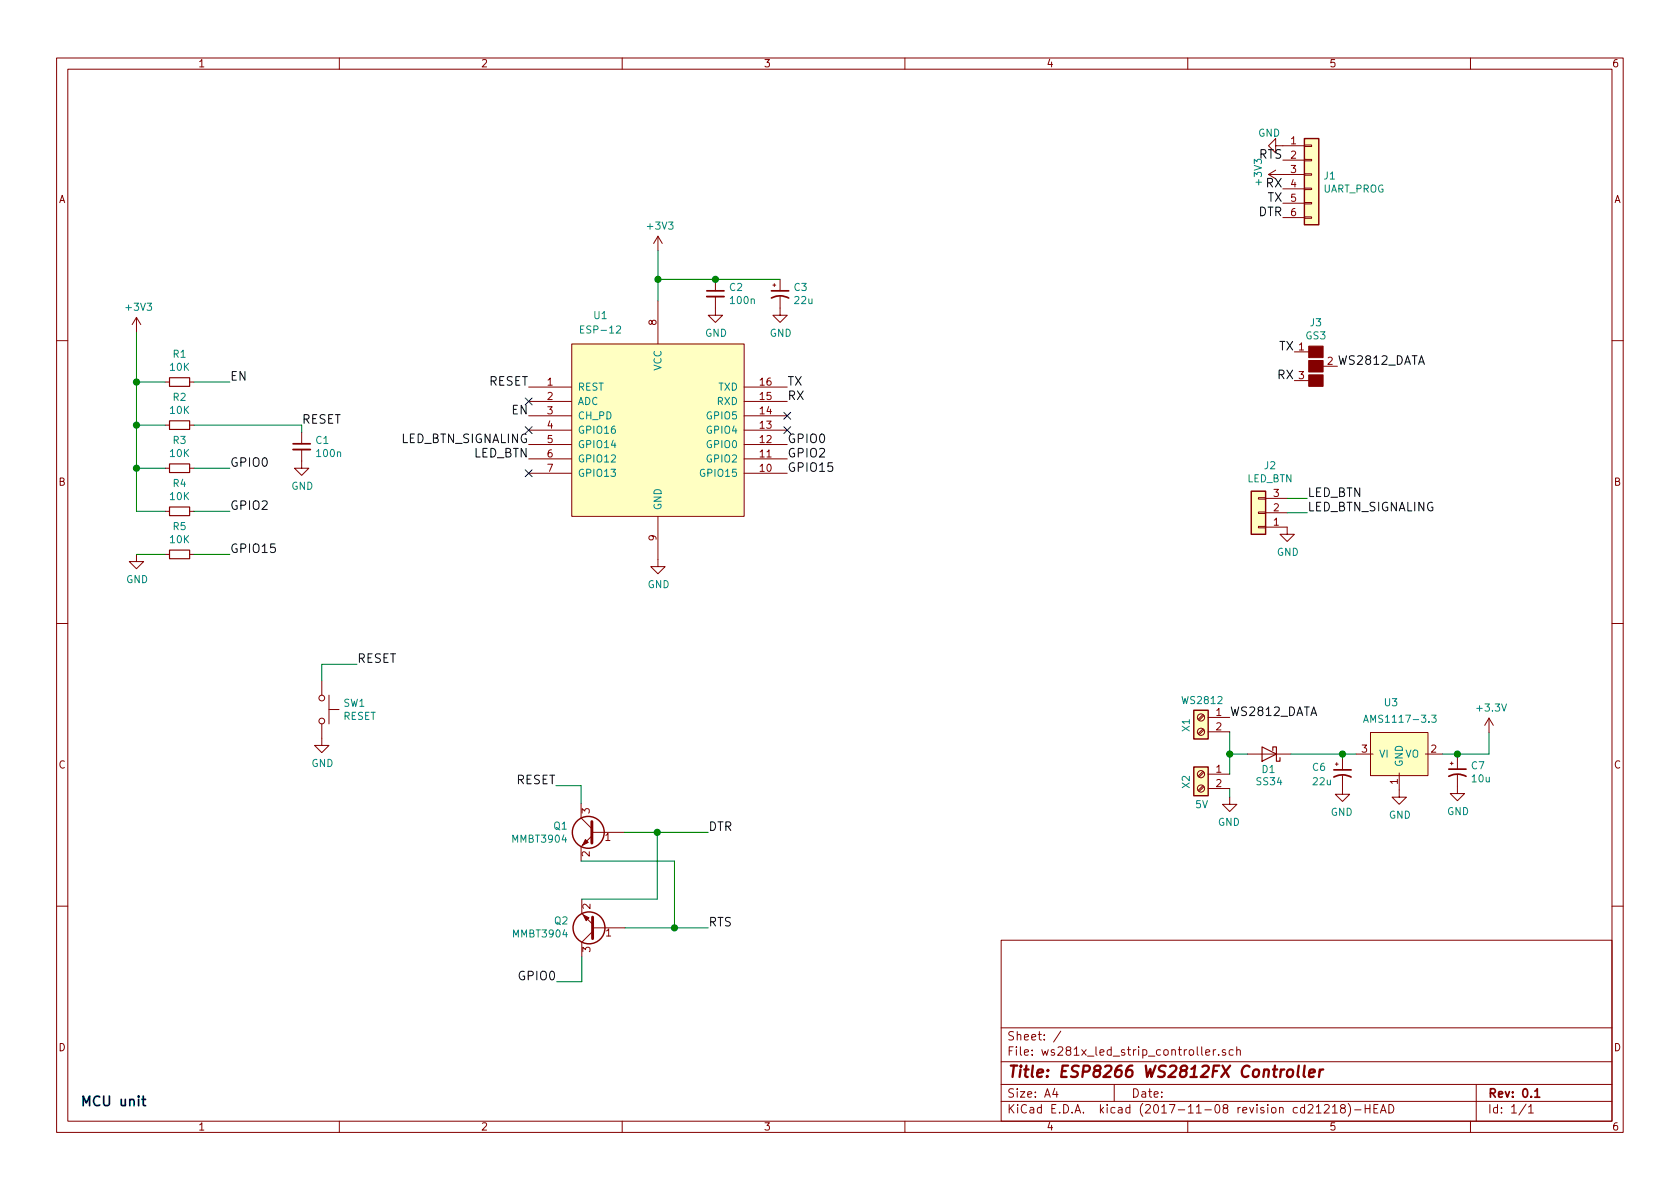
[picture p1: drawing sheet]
EESchema Schematic File Version 4
EELAYER 26 0
EELAYER END
$Descr A4 11693 8268
encoding utf-8
Sheet 1 1
Title "ESP8266 WS2812FX Controller"
Date ""
Rev "0.1"
Comp ""
Comment1 ""
Comment2 ""
Comment3 ""
Comment4 ""
$EndDescr
Text Notes 555  7705 0    67   ~ 13
MCU unit
$Comp
L ws281x_led_strip_controller-archive:GND #PWR022
U 1 1
P 8560 5540
F 0 "#PWR022" H 8560 5290 50  0001 C CNN
F 1 "GND" H 8565 5367 50  0000 C CNN
F 2 "" H 8560 5540 50  0000 C CNN
F 3 "" H 8560 5540 50  0000 C CNN
	1    8560 5540
	-1   0    0    -1  
$EndComp
Connection ~ 10145 5240
Wire Wire Line
	10365 5240 10365 5090
Wire Wire Line
	10145 5240 10145 5265
Wire Wire Line
	10040 5240 10145 5240
$Comp
L ws281x_led_strip_controller-archive:+3.3V #PWR023
U 1 1
P 10365 5090
F 0 "#PWR023" H 10365 4940 50  0001 C CNN
F 1 "+3.3V" H 10380 5263 50  0000 C CNN
F 2 "" H 10365 5090 50  0000 C CNN
F 3 "" H 10365 5090 50  0000 C CNN
	1    10365 5090
	1    0    0    -1  
$EndComp
$Comp
L ws281x_led_strip_controller-archive:GND #PWR024
U 1 1
P 10145 5465
F 0 "#PWR024" H 10145 5215 50  0001 C CNN
F 1 "GND" H 10150 5292 50  0000 C CNN
F 2 "" H 10145 5465 50  0000 C CNN
F 3 "" H 10145 5465 50  0000 C CNN
	1    10145 5465
	1    0    0    -1  
$EndComp
$Comp
L ws281x_led_strip_controller-archive:CP1_Small C7
U 1 1
P 10145 5365
F 0 "C7" H 10236 5411 50  0000 L CNN
F 1 "10u" H 10236 5320 50  0000 L CNN
F 2 "Capacitors_Tantalum_SMD:CP_Tantalum_Case-B_EIA-3528-21_Hand" H 10236 5274 50  0001 L CNN
F 3 "" H 10145 5365 50  0000 C CNN
	1    10145 5365
	1    0    0    -1  
$EndComp
$Comp
L ws281x_led_strip_controller-archive:GND #PWR025
U 1 1
P 9740 5490
F 0 "#PWR025" H 9740 5240 50  0001 C CNN
F 1 "GND" H 9745 5317 50  0000 C CNN
F 2 "" H 9740 5490 50  0000 C CNN
F 3 "" H 9740 5490 50  0000 C CNN
	1    9740 5490
	1    0    0    -1  
$EndComp
$Comp
L ws281x_led_strip_controller-archive:AMS1117 U3
U 1 1
P 9840 5240
F 0 "U3" H 9630 5600 50  0000 L CNN
F 1 "AMS1117-3.3" H 9485 5485 50  0000 L CNN
F 2 "TO_SOT_Packages_SMD:SOT-223" H 9840 5240 50  0001 L CNN
F 3 "" H 9840 5240 60  0001 C CNN
	1    9840 5240
	1    0    0    -1  
$EndComp
$Comp
L ws281x_led_strip_controller-archive:CP1_Small C6
U 1 1
P 9345 5370
F 0 "C6" H 9130 5410 50  0000 L CNN
F 1 "22u" H 9130 5310 50  0000 L CNN
F 2 "Capacitors_Tantalum_SMD:CP_Tantalum_Case-B_EIA-3528-21_Hand" H 9436 5279 50  0001 L CNN
F 3 "" H 9345 5370 50  0000 C CNN
	1    9345 5370
	1    0    0    -1  
$EndComp
Wire Wire Line
	9345 5270 9345 5240
Connection ~ 9345 5240
$Comp
L ws281x_led_strip_controller-archive:GND #PWR026
U 1 1
P 9345 5470
F 0 "#PWR026" H 9345 5220 50  0001 C CNN
F 1 "GND" H 9350 5297 50  0000 C CNN
F 2 "" H 9345 5470 50  0000 C CNN
F 3 "" H 9345 5470 50  0000 C CNN
	1    9345 5470
	-1   0    0    -1  
$EndComp
Text Label 9100 3460 0    60   ~ 0
LED_BTN
$Comp
L ws281x_led_strip_controller-archive:Conn_01x03 J2
U 1 1
P 8760 3560
F 0 "J2" H 8679 3235 50  0000 C CNN
F 1 "LED_BTN" H 8679 3326 50  0000 C CNN
F 2 "Pin_Headers:Pin_Header_Straight_1x03_Pitch2.00mm" H 8760 3560 50  0001 C CNN
F 3 "" H 8760 3560 50  0001 C CNN
	1    8760 3560
	-1   0    0    1   
$EndComp
$Comp
L ws281x_led_strip_controller-archive:GND #PWR032
U 1 1
P 8960 3660
F 0 "#PWR032" H 8960 3410 50  0001 C CNN
F 1 "GND" H 8965 3487 50  0000 C CNN
F 2 "" H 8960 3660 50  0000 C CNN
F 3 "" H 8960 3660 50  0000 C CNN
	1    8960 3660
	1    0    0    -1  
$EndComp
Wire Wire Line
	8960 3560 9100 3560
Wire Wire Line
	8960 3460 9100 3460
Text Label 9100 3560 0    60   ~ 0
LED_BTN_SIGNALING
Wire Wire Line
	8560 5480 8560 5540
$Comp
L ws281x_led_strip_controller-archive:ESP-12 U1
U 1 1
P 4580 2985
F 0 "U1" H 4180 3785 50  0000 C CNN
F 1 "ESP-12" H 4180 3685 50  0000 C CNN
F 2 "myfootprints.pretty:ESP-12" H 4580 2985 50  0001 C CNN
F 3 "" H 4580 2985 50  0001 C CNN
	1    4580 2985
	1    0    0    -1  
$EndComp
$Comp
L ws281x_led_strip_controller-archive:R_Small R1
U 1 1
P 1250 2650
F 0 "R1" V 1054 2650 50  0000 C CNN
F 1 "10K" V 1145 2650 50  0000 C CNN
F 2 "Resistors_SMD:R_0603_HandSoldering" H 1250 2650 50  0001 C CNN
F 3 "" H 1250 2650 50  0001 C CNN
	1    1250 2650
	0    1    1    0   
$EndComp
$Comp
L ws281x_led_strip_controller-archive:R_Small R2
U 1 1
P 1250 2950
F 0 "R2" V 1054 2950 50  0000 C CNN
F 1 "10K" V 1145 2950 50  0000 C CNN
F 2 "Resistors_SMD:R_0603_HandSoldering" H 1250 2950 50  0001 C CNN
F 3 "" H 1250 2950 50  0001 C CNN
	1    1250 2950
	0    1    1    0   
$EndComp
$Comp
L ws281x_led_strip_controller-archive:R_Small R3
U 1 1
P 1250 3250
F 0 "R3" V 1054 3250 50  0000 C CNN
F 1 "10K" V 1145 3250 50  0000 C CNN
F 2 "Resistors_SMD:R_0603_HandSoldering" H 1250 3250 50  0001 C CNN
F 3 "" H 1250 3250 50  0001 C CNN
	1    1250 3250
	0    1    1    0   
$EndComp
$Comp
L ws281x_led_strip_controller-archive:R_Small R4
U 1 1
P 1250 3550
F 0 "R4" V 1054 3550 50  0000 C CNN
F 1 "10K" V 1145 3550 50  0000 C CNN
F 2 "Resistors_SMD:R_0603_HandSoldering" H 1250 3550 50  0001 C CNN
F 3 "" H 1250 3550 50  0001 C CNN
	1    1250 3550
	0    1    1    0   
$EndComp
$Comp
L ws281x_led_strip_controller-archive:R_Small R5
U 1 1
P 1250 3850
F 0 "R5" V 1054 3850 50  0000 C CNN
F 1 "10K" V 1145 3850 50  0000 C CNN
F 2 "Resistors_SMD:R_0603_HandSoldering" H 1250 3850 50  0001 C CNN
F 3 "" H 1250 3850 50  0001 C CNN
	1    1250 3850
	0    1    1    0   
$EndComp
Wire Wire Line
	950  2650 1150 2650
Connection ~ 950  2650
Wire Wire Line
	1150 2950 950  2950
Connection ~ 950  2950
Wire Wire Line
	1150 3250 950  3250
Connection ~ 950  3250
Wire Wire Line
	950  3550 1150 3550
Wire Wire Line
	1350 2650 1600 2650
Wire Wire Line
	1350 2950 2100 2950
Wire Wire Line
	1350 3250 1600 3250
Wire Wire Line
	1350 3550 1600 3550
Wire Wire Line
	950  2300 950  2650
$Comp
L ws281x_led_strip_controller-archive:+3V3 #PWR01
U 1 1
P 950 2300
F 0 "#PWR01" H 950 2150 50  0001 C CNN
F 1 "+3V3" H 965 2473 50  0000 C CNN
F 2 "" H 950 2300 50  0001 C CNN
F 3 "" H 950 2300 50  0001 C CNN
	1    950  2300
	1    0    0    -1  
$EndComp
$Comp
L ws281x_led_strip_controller-archive:+3V3 #PWR05
U 1 1
P 4580 1735
F 0 "#PWR05" H 4580 1585 50  0001 C CNN
F 1 "+3V3" H 4595 1908 50  0000 C CNN
F 2 "" H 4580 1735 50  0001 C CNN
F 3 "" H 4580 1735 50  0001 C CNN
	1    4580 1735
	1    0    0    -1  
$EndComp
$Comp
L ws281x_led_strip_controller-archive:GND #PWR06
U 1 1
P 4580 3885
F 0 "#PWR06" H 4580 3635 50  0001 C CNN
F 1 "GND" H 4585 3712 50  0000 C CNN
F 2 "" H 4580 3885 50  0000 C CNN
F 3 "" H 4580 3885 50  0000 C CNN
	1    4580 3885
	1    0    0    -1  
$EndComp
$Comp
L ws281x_led_strip_controller-archive:GND #PWR02
U 1 1
P 950 3850
F 0 "#PWR02" H 950 3600 50  0001 C CNN
F 1 "GND" H 955 3677 50  0000 C CNN
F 2 "" H 950 3850 50  0000 C CNN
F 3 "" H 950 3850 50  0000 C CNN
	1    950  3850
	1    0    0    -1  
$EndComp
Wire Wire Line
	1150 3850 950  3850
Wire Wire Line
	1350 3850 1600 3850
$Comp
L ws281x_led_strip_controller-archive:C_Small C1
U 1 1
P 2100 3100
F 0 "C1" H 2192 3146 50  0000 L CNN
F 1 "100n" H 2192 3055 50  0000 L CNN
F 2 "Capacitors_SMD:C_0603_HandSoldering" H 2100 3100 50  0001 C CNN
F 3 "" H 2100 3100 50  0001 C CNN
	1    2100 3100
	1    0    0    -1  
$EndComp
Wire Wire Line
	2100 2950 2100 3000
$Comp
L ws281x_led_strip_controller-archive:GND #PWR03
U 1 1
P 2100 3200
F 0 "#PWR03" H 2100 2950 50  0001 C CNN
F 1 "GND" H 2105 3027 50  0000 C CNN
F 2 "" H 2100 3200 50  0000 C CNN
F 3 "" H 2100 3200 50  0000 C CNN
	1    2100 3200
	1    0    0    -1  
$EndComp
Text Label 2100 2950 0    60   ~ 0
RESET
Text Label 1600 2650 0    60   ~ 0
EN
Text Label 1600 3250 0    60   ~ 0
GPIO0
Text Label 1600 3550 0    60   ~ 0
GPIO2
Text Label 1600 3850 0    60   ~ 0
GPIO15
NoConn ~ 3680 2785
Text Label 3680 2685 2    60   ~ 0
RESET
Text Label 3680 2885 2    60   ~ 0
EN
Text Label 5480 3085 0    60   ~ 0
GPIO0
Text Label 5480 3185 0    60   ~ 0
GPIO2
Text Label 5480 3285 0    60   ~ 0
GPIO15
Wire Wire Line
	4580 2085 4580 1935
$Comp
L ws281x_led_strip_controller-archive:C_Small C2
U 1 1
P 4980 2035
F 0 "C2" H 5072 2081 50  0000 L CNN
F 1 "100n" H 5072 1990 50  0000 L CNN
F 2 "Capacitors_SMD:C_0603_HandSoldering" H 4980 2035 50  0001 C CNN
F 3 "" H 4980 2035 50  0001 C CNN
	1    4980 2035
	1    0    0    -1  
$EndComp
$Comp
L ws281x_led_strip_controller-archive:GND #PWR07
U 1 1
P 4980 2135
F 0 "#PWR07" H 4980 1885 50  0001 C CNN
F 1 "GND" H 4985 1962 50  0000 C CNN
F 2 "" H 4980 2135 50  0000 C CNN
F 3 "" H 4980 2135 50  0000 C CNN
	1    4980 2135
	1    0    0    -1  
$EndComp
$Comp
L ws281x_led_strip_controller-archive:CP1_Small C3
U 1 1
P 5430 2035
F 0 "C3" H 5521 2081 50  0000 L CNN
F 1 "22u" H 5521 1990 50  0000 L CNN
F 2 "Capacitors_Tantalum_SMD:CP_Tantalum_Case-B_EIA-3528-21_Reflow" H 5430 2035 50  0001 C CNN
F 3 "" H 5430 2035 50  0001 C CNN
	1    5430 2035
	1    0    0    -1  
$EndComp
$Comp
L ws281x_led_strip_controller-archive:GND #PWR08
U 1 1
P 5430 2135
F 0 "#PWR08" H 5430 1885 50  0001 C CNN
F 1 "GND" H 5435 1962 50  0000 C CNN
F 2 "" H 5430 2135 50  0000 C CNN
F 3 "" H 5430 2135 50  0000 C CNN
	1    5430 2135
	1    0    0    -1  
$EndComp
Wire Wire Line
	4580 1935 4980 1935
Connection ~ 4580 1935
Connection ~ 4980 1935
$Comp
L ws281x_led_strip_controller-archive:Screw_Terminal_01x02 X2
U 1 1
P 8360 5380
F 0 "X2" V 8460 5325 50  0000 C CNN
F 1 "5V" H 8355 5170 50  0000 C CNN
F 2 "TerminalBlock_Phoenix:TerminalBlock_Phoenix_PT-3.5mm_2pol" H 8360 5380 50  0001 C CNN
F 3 "" H 8360 5380 50  0000 C CNN
	1    8360 5380
	-1   0    0    -1  
$EndComp
$Comp
L ws281x_led_strip_controller-archive:D_Schottky D1
U 1 1
P 8835 5240
F 0 "D1" H 8840 5350 50  0000 C CNN
F 1 "SS34" H 8835 5435 50  0000 C CNN
F 2 "w_smd_diode.pretty:do214ab" H 8835 5240 50  0001 C CNN
F 3 "" H 8835 5240 50  0001 C CNN
	1    8835 5240
	-1   0    0    1   
$EndComp
Wire Wire Line
	8560 5085 8560 5240
Wire Wire Line
	8985 5240 9345 5240
$Comp
L ws281x_led_strip_controller-archive:SW_Push SW1
U 1 1
P 2240 4930
F 0 "SW1" V 2194 5078 50  0000 L CNN
F 1 "RESET" V 2285 5078 50  0000 L CNN
F 2 "Buttons_Switches_SMD:SW_SPST_EVQPE1" H 2240 5130 50  0001 C CNN
F 3 "" H 2240 5130 50  0001 C CNN
	1    2240 4930
	0    1    1    0   
$EndComp
$Comp
L ws281x_led_strip_controller-archive:GND #PWR04
U 1 1
P 2240 5130
F 0 "#PWR04" H 2240 4880 50  0001 C CNN
F 1 "GND" H 2245 4957 50  0000 C CNN
F 2 "" H 2240 5130 50  0000 C CNN
F 3 "" H 2240 5130 50  0000 C CNN
	1    2240 5130
	1    0    0    -1  
$EndComp
Wire Wire Line
	2240 4730 2240 4615
Wire Wire Line
	2240 4615 2485 4615
Text Label 2485 4615 0    60   ~ 0
RESET
$Comp
L ws281x_led_strip_controller-archive:MMBT3904 Q1
U 1 1
P 4145 5785
F 0 "Q1" H 4335 5831 50  0000 L CNN
F 1 "MMBT3904" H 4335 5740 50  0000 L CNN
F 2 "TO_SOT_Packages_SMD:SOT-23" H 4345 5710 50  0001 L CIN
F 3 "https://www.fairchildsemi.com/datasheets/2N/2N3904.pdf" H 4145 5785 50  0001 L CNN
	1    4145 5785
	-1   0    0    -1  
$EndComp
$Comp
L ws281x_led_strip_controller-archive:MMBT3904 Q2
U 1 1
P 4150 6450
F 0 "Q2" H 4340 6404 50  0000 L CNN
F 1 "MMBT3904" H 4340 6495 50  0000 L CNN
F 2 "TO_SOT_Packages_SMD:SOT-23" H 4350 6375 50  0001 L CIN
F 3 "https://www.fairchildsemi.com/datasheets/2N/2N3904.pdf" H 4150 6450 50  0001 L CNN
	1    4150 6450
	-1   0    0    1   
$EndComp
Wire Wire Line
	4045 5985 4695 5985
Wire Wire Line
	4695 5985 4695 6450
Wire Wire Line
	4350 6450 4695 6450
Wire Wire Line
	4050 6250 4575 6250
Wire Wire Line
	4575 6250 4575 5785
Wire Wire Line
	4345 5785 4575 5785
Connection ~ 4575 5785
Connection ~ 4695 6450
Wire Wire Line
	4045 5585 4045 5460
Wire Wire Line
	4045 5460 3870 5460
Wire Wire Line
	4050 6650 4050 6825
Wire Wire Line
	4050 6825 3875 6825
Text Label 3870 5460 2    60   ~ 0
RESET
Text Label 3875 6825 2    60   ~ 0
GPIO0
Text Label 4930 5785 0    60   ~ 0
DTR
Text Label 4930 6450 0    60   ~ 0
RTS
$Comp
L ws281x_led_strip_controller-archive:Conn_01x06 J1
U 1 1
P 9130 1205
F 0 "J1" H 9210 1197 50  0000 L CNN
F 1 "UART_PROG" H 9210 1106 50  0000 L CNN
F 2 "Pin_Headers:Pin_Header_Straight_1x06_Pitch2.54mm" H 9130 1205 50  0001 C CNN
F 3 "~" H 9130 1205 50  0001 C CNN
	1    9130 1205
	1    0    0    -1  
$EndComp
Text Label 5480 2685 0    60   ~ 0
TX
Text Label 5480 2785 0    60   ~ 0
RX
Text Label 9310 2540 0    60   ~ 0
WS2812_DATA
$Comp
L ws281x_led_strip_controller-archive:Screw_Terminal_01x02 X1
U 1 1
P 8360 4985
F 0 "X1" V 8460 4930 50  0000 C CNN
F 1 "WS2812" H 8350 5105 50  0000 C CNN
F 2 "TerminalBlock_Phoenix:TerminalBlock_Phoenix_PT-3.5mm_2pol" H 8360 4985 50  0001 C CNN
F 3 "" H 8360 4985 50  0000 C CNN
	1    8360 4985
	-1   0    0    -1  
$EndComp
Text Label 8560 4985 0    60   ~ 0
WS2812_DATA
Wire Wire Line
	8685 5240 8560 5240
Connection ~ 8560 5240
$Comp
L ws281x_led_strip_controller-archive:GND #PWR09
U 1 1
P 8930 1005
F 0 "#PWR09" H 8930 755 50  0001 C CNN
F 1 "GND" V 8840 910 50  0000 C CNN
F 2 "" H 8930 1005 50  0000 C CNN
F 3 "" H 8930 1005 50  0000 C CNN
	1    8930 1005
	0    1    1    0   
$EndComp
Text Label 8930 1105 2    60   ~ 0
RTS
$Comp
L ws281x_led_strip_controller-archive:+3V3 #PWR010
U 1 1
P 8930 1205
F 0 "#PWR010" H 8930 1055 50  0001 C CNN
F 1 "+3V3" H 8945 1378 50  0000 C CNN
F 2 "" H 8930 1205 50  0001 C CNN
F 3 "" H 8930 1205 50  0001 C CNN
	1    8930 1205
	0    -1   -1   0   
$EndComp
Text Label 8930 1305 2    60   ~ 0
RX
Text Label 8930 1405 2    60   ~ 0
TX
Text Label 8930 1505 2    60   ~ 0
DTR
Text Label 3680 3085 2    60   ~ 0
LED_BTN_SIGNALING
Text Label 3680 3185 2    60   ~ 0
LED_BTN
NoConn ~ 5480 2985
NoConn ~ 5480 2885
NoConn ~ 3680 3285
NoConn ~ 3680 2985
$Comp
L ws281x_led_strip_controller-archive:GS3 J3
U 1 1
P 9160 2540
F 0 "J3" H 9160 2845 50  0000 C CNN
F 1 "GS3" H 9160 2754 50  0000 C CNN
F 2 "Connectors:GS3" V 9248 2466 50  0001 C CNN
F 3 "" H 9160 2540 50  0001 C CNN
	1    9160 2540
	1    0    0    -1  
$EndComp
Text Label 9010 2440 2    60   ~ 0
TX
Text Label 9010 2640 2    60   ~ 0
RX
Wire Wire Line
	10145 5240 10365 5240
Wire Wire Line
	9345 5240 9440 5240
Wire Wire Line
	950  2650 950  2950
Wire Wire Line
	950  2950 950  3250
Wire Wire Line
	950  3250 950  3550
Wire Wire Line
	4580 1935 4580 1735
Wire Wire Line
	4980 1935 5430 1935
Wire Wire Line
	4575 5785 4930 5785
Wire Wire Line
	4695 6450 4930 6450
Wire Wire Line
	8560 5240 8560 5380
$EndSCHEMATC
